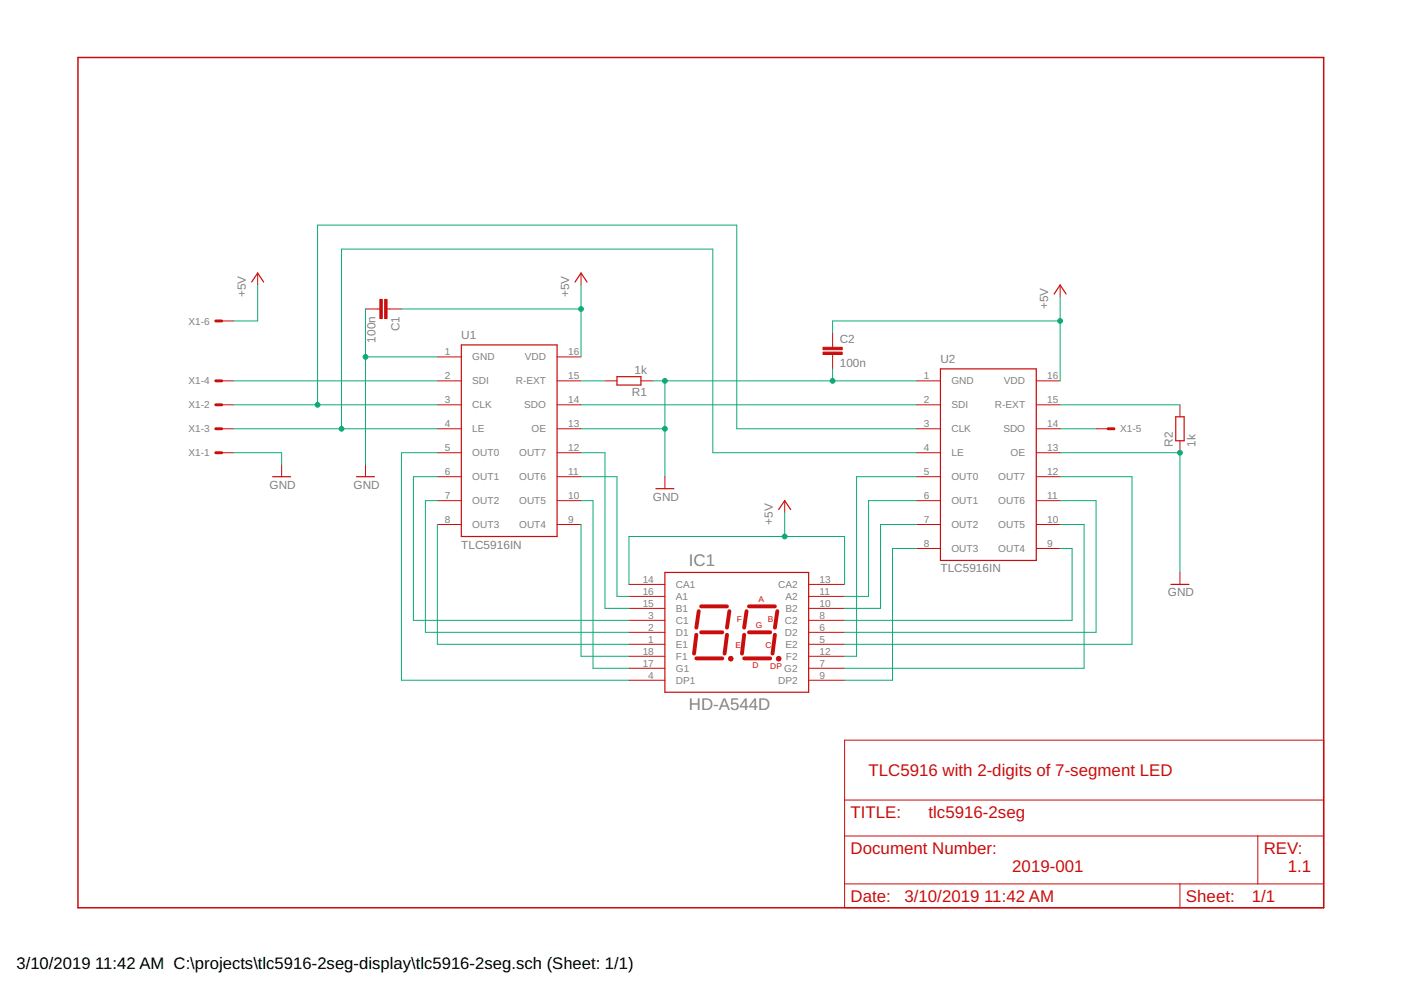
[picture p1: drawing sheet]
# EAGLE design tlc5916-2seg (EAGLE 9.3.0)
FRAME1 (DINA4_L): DOC_NUMBER: 2019-001; HEADING: TLC5916 with 2-digits of 7-segment LED; REVISION: 1.1

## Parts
C1  100n  C5/3  [C5B3]
C2  100n  C5/3  [C5B3]
IC1  HD-A544D  [DIL18-SE]
R1  1k  R-EU_0207/10  [0207/10]
R2  1k  R-EU_0207/10  [0207/10]
U1  TLC5916IN  [DIL16]
U2  TLC5916IN  [DIL16]
X1  22-23-2061  [22-23-2061]

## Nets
+5V: C1.1 C2.1 IC1.13(CA2) IC1.14(CA1) U1.16(VDD) U2.16(VDD) X1.6
GND: C1.2 C2.2 R1.1 R2.1 U1.1(GND) U1.13(OE) U2.1(GND) U2.13(OE) X1.1
N$1: R1.2 U1.15(R-EXT)
N$2: U1.3(CLK) U2.3(CLK) X1.2
N$3: U1.4(LE) U2.4(LE) X1.3
N$4: U1.2(SDI) X1.4
N$5: U1.14(SDO) U2.2(SDI)
N$6: U2.14(SDO) X1.5
N$7: IC1.15(B1) U1.12(OUT7)
N$8: R2.2 U2.15(R-EXT)
N$9: IC1.16(A1) U1.11(OUT6)
N$10: IC1.17(G1) U1.10(OUT5)
N$11: IC1.18(F1) U1.9(OUT4)
N$12: IC1.1(E1) U1.8(OUT3)
N$13: IC1.2(D1) U1.7(OUT2)
N$14: IC1.3(C1) U1.6(OUT1)
N$15: IC1.4(DP1) U1.5(OUT0)
N$16: IC1.12(F2) U2.5(OUT0)
N$17: IC1.11(A2) U2.6(OUT1)
N$18: IC1.10(B2) U2.7(OUT2)
N$19: IC1.9(DP2) U2.8(OUT3)
N$20: IC1.8(C2) U2.9(OUT4)
N$21: IC1.7(G2) U2.10(OUT5)
N$22: IC1.6(D2) U2.11(OUT6)
N$23: IC1.5(E2) U2.12(OUT7)
